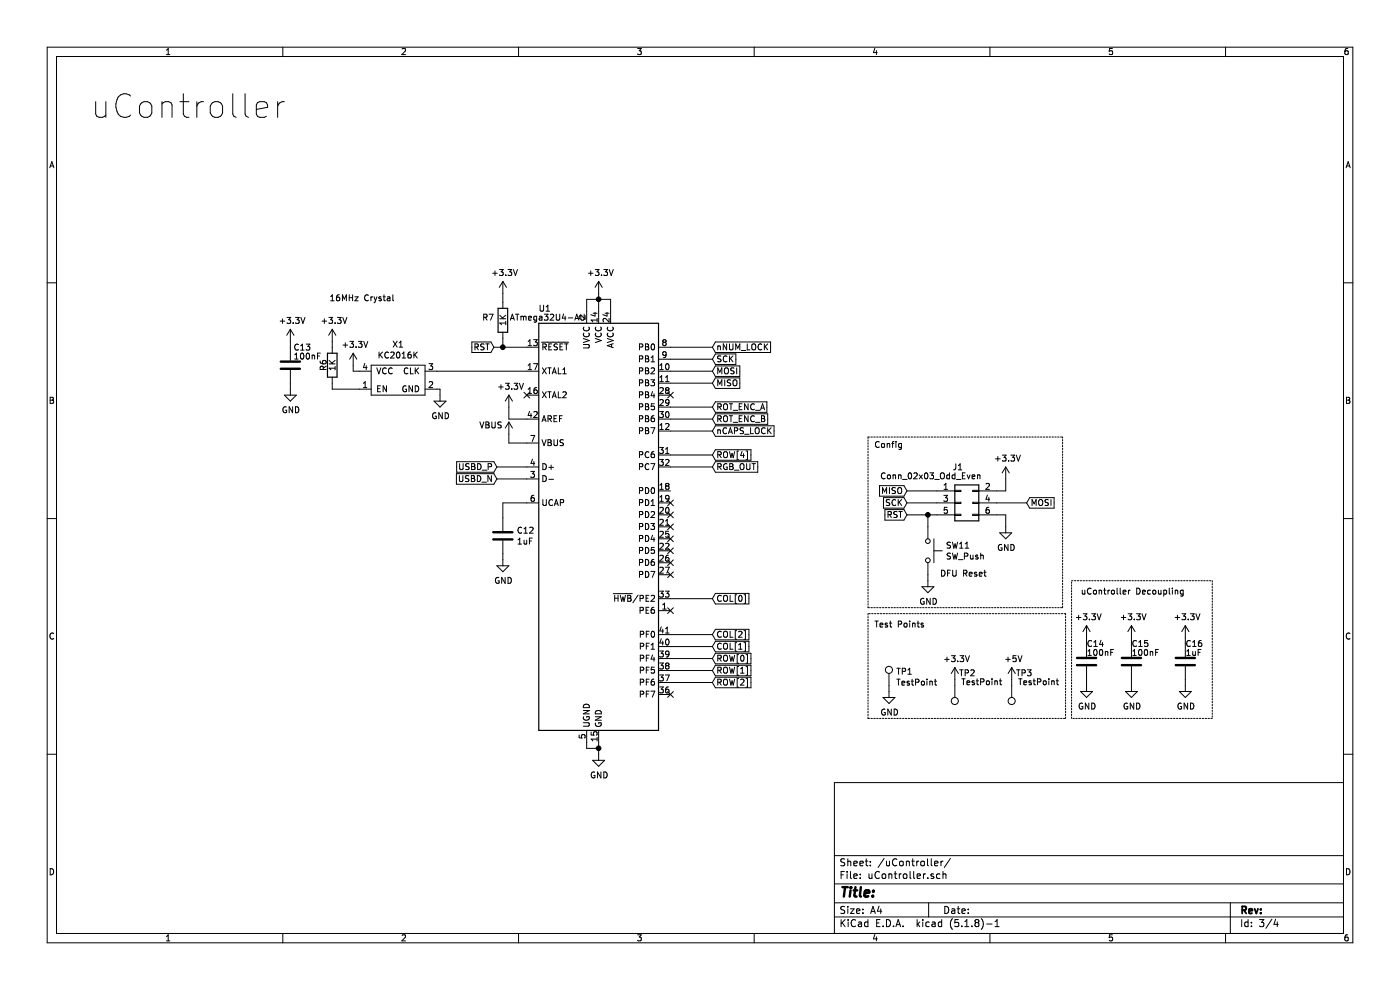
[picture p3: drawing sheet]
EESchema Schematic File Version 4
EELAYER 30 0
EELAYER END
$Descr A4 11693 8268
encoding utf-8
Sheet 3 4
Title ""
Date ""
Rev ""
Comp ""
Comment1 ""
Comment2 ""
Comment3 ""
Comment4 ""
$EndDescr
$Comp
L MCU_Microchip_ATmega:ATmega32U4-AU U?
U 1 1
P 5000 4400
AR Path="/60D69247" Ref="U?"  Part="1" 
AR Path="/60D44BDB/60D69247" Ref="U1"  Part="1" 
F 0 "U1" H 4550 6225 50  0000 C CNN
F 1 "ATmega32U4-AU" H 4575 6150 50  0000 C CNN
F 2 "Package_QFP:TQFP-44_10x10mm_P0.8mm" H 5000 4400 50  0001 C CIN
F 3 "http://ww1.microchip.com/downloads/en/DeviceDoc/Atmel-7766-8-bit-AVR-ATmega16U4-32U4_Datasheet.pdf" H 5000 4400 50  0001 C CNN
	1    5000 4400
	1    0    0    -1  
$EndComp
Wire Wire Line
	4900 2600 4900 2500
Wire Wire Line
	4900 2500 5000 2500
Wire Wire Line
	5000 2600 5000 2500
Connection ~ 5000 2500
Wire Wire Line
	5100 2600 5100 2500
Wire Wire Line
	5100 2500 5000 2500
Wire Wire Line
	5000 2500 5000 2450
Wire Wire Line
	4400 3700 4250 3700
Wire Wire Line
	4250 3700 4250 3625
$Comp
L power:GND #PWR?
U 1 1
P 5000 6300
AR Path="/60D69256" Ref="#PWR?"  Part="1" 
AR Path="/60D44BDB/60D69256" Ref="#PWR0142"  Part="1" 
F 0 "#PWR0142" H 5000 6050 50  0001 C CNN
F 1 "GND" H 5005 6127 50  0000 C CNN
F 2 "" H 5000 6300 50  0001 C CNN
F 3 "" H 5000 6300 50  0001 C CNN
	1    5000 6300
	1    0    0    -1  
$EndComp
Wire Wire Line
	5000 6200 5000 6250
Wire Wire Line
	4900 6200 4900 6250
Wire Wire Line
	4900 6250 5000 6250
Connection ~ 5000 6250
Wire Wire Line
	5000 6250 5000 6300
Text GLabel 5950 5500 2    50   Input ~ 0
ROW[0]
Text GLabel 5950 5600 2    50   Input ~ 0
ROW[1]
Text GLabel 5950 5700 2    50   Input ~ 0
ROW[2]
Text GLabel 5950 5400 2    50   Input ~ 0
COL[1]
Text GLabel 5950 5300 2    50   Input ~ 0
COL[2]
Wire Wire Line
	5600 5700 5950 5700
Wire Wire Line
	5600 5500 5950 5500
Wire Wire Line
	5600 5300 5950 5300
Wire Wire Line
	5600 5400 5950 5400
Wire Wire Line
	4150 3900 4400 3900
Wire Wire Line
	4150 4000 4400 4000
$Comp
L Device:C C?
U 1 1
P 4200 4475
AR Path="/60D6926F" Ref="C?"  Part="1" 
AR Path="/60D44BDB/60D6926F" Ref="C12"  Part="1" 
F 0 "C12" H 4315 4521 50  0000 L CNN
F 1 "1uF" H 4315 4430 50  0000 L CNN
F 2 "Capacitor_smd:C_0603_1608Metric" H 4238 4325 50  0001 C CNN
F 3 "~" H 4200 4475 50  0001 C CNN
	1    4200 4475
	1    0    0    -1  
$EndComp
Wire Wire Line
	4200 4325 4200 4200
Wire Wire Line
	4200 4200 4400 4200
$Comp
L power:GND #PWR?
U 1 1
P 4200 4675
AR Path="/60D69277" Ref="#PWR?"  Part="1" 
AR Path="/60D44BDB/60D69277" Ref="#PWR0143"  Part="1" 
F 0 "#PWR0143" H 4200 4425 50  0001 C CNN
F 1 "GND" H 4205 4502 50  0000 C CNN
F 2 "" H 4200 4675 50  0001 C CNN
F 3 "" H 4200 4675 50  0001 C CNN
	1    4200 4675
	1    0    0    -1  
$EndComp
Wire Wire Line
	4200 4675 4200 4625
$Comp
L Device:R R?
U 1 1
P 4200 2675
AR Path="/60D6927E" Ref="R?"  Part="1" 
AR Path="/60D44BDB/60D6927E" Ref="R7"  Part="1" 
F 0 "R7" H 4025 2700 50  0000 L CNN
F 1 "1K" V 4200 2625 50  0000 L CNN
F 2 "resistor_smd:R_0603_1608Metric" V 4130 2675 50  0001 C CNN
F 3 "~" H 4200 2675 50  0001 C CNN
	1    4200 2675
	1    0    0    -1  
$EndComp
Wire Wire Line
	4200 2825 4200 2900
Wire Wire Line
	4200 2900 4400 2900
Wire Wire Line
	4200 2525 4200 2450
Text GLabel 5950 3400 2    50   Input ~ 0
ROT_ENC_A
Text GLabel 5950 3500 2    50   Input ~ 0
ROT_ENC_B
Wire Wire Line
	5600 3400 5950 3400
Wire Wire Line
	5600 3500 5950 3500
Text Notes 750  1000 0    197  ~ 0
uController
NoConn ~ 4400 3300
$Comp
L Device:R R?
U 1 1
P 2775 3050
AR Path="/60D6928E" Ref="R?"  Part="1" 
AR Path="/60D44BDB/60D6928E" Ref="R6"  Part="1" 
F 0 "R6" V 2700 3050 50  0000 C CNN
F 1 "1K" V 2775 3050 50  0000 C CNN
F 2 "resistor_smd:R_0603_1608Metric" V 2705 3050 50  0001 C CNN
F 3 "~" H 2775 3050 50  0001 C CNN
	1    2775 3050
	1    0    0    1   
$EndComp
Wire Wire Line
	2950 3100 2950 3050
Wire Wire Line
	3675 3300 3675 3250
Wire Wire Line
	2775 2850 2775 2900
Wire Wire Line
	3650 3100 4400 3100
Text GLabel 8575 4200 2    50   Input ~ 0
MOSI
$Comp
L power:GND #PWR?
U 1 1
P 3675 3300
AR Path="/60D6929B" Ref="#PWR?"  Part="1" 
AR Path="/60D44BDB/60D6929B" Ref="#PWR0144"  Part="1" 
F 0 "#PWR0144" H 3675 3050 50  0001 C CNN
F 1 "GND" H 3680 3127 50  0000 C CNN
F 2 "" H 3675 3300 50  0001 C CNN
F 3 "" H 3675 3300 50  0001 C CNN
	1    3675 3300
	1    0    0    -1  
$EndComp
Text GLabel 5950 3200 2    50   Input ~ 0
MISO
Text GLabel 5950 3000 2    50   Input ~ 0
SCK
Text GLabel 5950 3100 2    50   Input ~ 0
MOSI
Wire Wire Line
	5950 3000 5600 3000
Wire Wire Line
	5600 3100 5950 3100
Wire Wire Line
	5950 3200 5600 3200
Text GLabel 4125 2900 0    50   Input ~ 0
RST
Wire Wire Line
	4125 2900 4200 2900
Connection ~ 4200 2900
Wire Wire Line
	8400 4100 8400 4000
Wire Wire Line
	8325 4100 8400 4100
Wire Wire Line
	8400 4300 8325 4300
$Comp
L power:GND #PWR?
U 1 1
P 8400 4400
AR Path="/60D692AD" Ref="#PWR?"  Part="1" 
AR Path="/60D44BDB/60D692AD" Ref="#PWR0145"  Part="1" 
F 0 "#PWR0145" H 8400 4150 50  0001 C CNN
F 1 "GND" H 8405 4227 50  0000 C CNN
F 2 "" H 8400 4400 50  0001 C CNN
F 3 "" H 8400 4400 50  0001 C CNN
	1    8400 4400
	1    0    0    -1  
$EndComp
Wire Wire Line
	8575 4200 8325 4200
Wire Wire Line
	7575 4100 7825 4100
Wire Wire Line
	7575 4200 7825 4200
Wire Wire Line
	7575 4300 7750 4300
Text GLabel 7575 4300 0    50   Input ~ 0
RST
Text GLabel 7575 4200 0    50   Input ~ 0
SCK
Text GLabel 7575 4100 0    50   Input ~ 0
MISO
$Comp
L Connector_Generic:Conn_02x03_Odd_Even J?
U 1 1
P 8025 4200
AR Path="/60D692BA" Ref="J?"  Part="1" 
AR Path="/60D44BDB/60D692BA" Ref="J1"  Part="1" 
F 0 "J1" H 8000 4500 50  0000 C CNN
F 1 "Conn_02x03_Odd_Even" H 7775 4425 50  0000 C CNN
F 2 "Connector_PinHeader_2.54mm:PinHeader_2x03_P2.54mm_Vertical_SMD" H 8025 4200 50  0001 C CNN
F 3 "~" H 8025 4200 50  0001 C CNN
	1    8025 4200
	1    0    0    -1  
$EndComp
Text Notes 7300 3750 0    50   ~ 0
Config
Wire Notes Line
	7250 3650 8875 3650
Text GLabel 5950 5000 2    50   Input ~ 0
COL[0]
Wire Wire Line
	5600 5600 5950 5600
$Comp
L power:VBUS #PWR?
U 1 1
P 4250 3625
AR Path="/60D692D1" Ref="#PWR?"  Part="1" 
AR Path="/60D44BDB/60D692D1" Ref="#PWR0146"  Part="1" 
F 0 "#PWR0146" H 4250 3475 50  0001 C CNN
F 1 "VBUS" H 4100 3700 50  0000 C CNN
F 2 "" H 4250 3625 50  0001 C CNN
F 3 "" H 4250 3625 50  0001 C CNN
	1    4250 3625
	1    0    0    -1  
$EndComp
NoConn ~ 5600 3300
NoConn ~ 5600 4200
NoConn ~ 5600 4300
NoConn ~ 5600 4400
NoConn ~ 5600 4500
NoConn ~ 5600 4600
NoConn ~ 5600 4700
NoConn ~ 5600 4800
Wire Wire Line
	5600 2900 5950 2900
Wire Wire Line
	8400 4400 8400 4300
Wire Wire Line
	4400 3500 4250 3500
Wire Wire Line
	4250 3400 4250 3500
$Comp
L power:+3.3V #PWR?
U 1 1
P 2775 2850
AR Path="/60D692E9" Ref="#PWR?"  Part="1" 
AR Path="/60D44BDB/60D692E9" Ref="#PWR0147"  Part="1" 
F 0 "#PWR0147" H 2775 2700 50  0001 C CNN
F 1 "+3.3V" H 2790 3023 50  0000 C CNN
F 2 "" H 2775 2850 50  0001 C CNN
F 3 "" H 2775 2850 50  0001 C CNN
	1    2775 2850
	1    0    0    -1  
$EndComp
$Comp
L power:+3.3V #PWR?
U 1 1
P 2950 3050
AR Path="/60D692EF" Ref="#PWR?"  Part="1" 
AR Path="/60D44BDB/60D692EF" Ref="#PWR0148"  Part="1" 
F 0 "#PWR0148" H 2950 2900 50  0001 C CNN
F 1 "+3.3V" H 2965 3223 50  0000 C CNN
F 2 "" H 2950 3050 50  0001 C CNN
F 3 "" H 2950 3050 50  0001 C CNN
	1    2950 3050
	1    0    0    -1  
$EndComp
$Comp
L power:+3.3V #PWR?
U 1 1
P 4200 2450
AR Path="/60D692F5" Ref="#PWR?"  Part="1" 
AR Path="/60D44BDB/60D692F5" Ref="#PWR0149"  Part="1" 
F 0 "#PWR0149" H 4200 2300 50  0001 C CNN
F 1 "+3.3V" H 4215 2623 50  0000 C CNN
F 2 "" H 4200 2450 50  0001 C CNN
F 3 "" H 4200 2450 50  0001 C CNN
	1    4200 2450
	1    0    0    -1  
$EndComp
$Comp
L power:+3.3V #PWR?
U 1 1
P 5000 2450
AR Path="/60D692FB" Ref="#PWR?"  Part="1" 
AR Path="/60D44BDB/60D692FB" Ref="#PWR0150"  Part="1" 
F 0 "#PWR0150" H 5000 2300 50  0001 C CNN
F 1 "+3.3V" H 5015 2623 50  0000 C CNN
F 2 "" H 5000 2450 50  0001 C CNN
F 3 "" H 5000 2450 50  0001 C CNN
	1    5000 2450
	1    0    0    -1  
$EndComp
$Comp
L power:+3.3V #PWR?
U 1 1
P 4250 3400
AR Path="/60D69301" Ref="#PWR?"  Part="1" 
AR Path="/60D44BDB/60D69301" Ref="#PWR0151"  Part="1" 
F 0 "#PWR0151" H 4250 3250 50  0001 C CNN
F 1 "+3.3V" H 4265 3573 50  0000 C CNN
F 2 "" H 4250 3400 50  0001 C CNN
F 3 "" H 4250 3400 50  0001 C CNN
	1    4250 3400
	1    0    0    -1  
$EndComp
$Comp
L power:+3.3V #PWR?
U 1 1
P 8400 4000
AR Path="/60D69307" Ref="#PWR?"  Part="1" 
AR Path="/60D44BDB/60D69307" Ref="#PWR0152"  Part="1" 
F 0 "#PWR0152" H 8400 3850 50  0001 C CNN
F 1 "+3.3V" H 8415 4173 50  0000 C CNN
F 2 "" H 8400 4000 50  0001 C CNN
F 3 "" H 8400 4000 50  0001 C CNN
	1    8400 4000
	1    0    0    -1  
$EndComp
$Comp
L power:+5V #PWR?
U 1 1
P 8450 5675
AR Path="/60D71BCE" Ref="#PWR?"  Part="1" 
AR Path="/60D44BDB/60D71BCE" Ref="#PWR0153"  Part="1" 
F 0 "#PWR0153" H 8450 5525 50  0001 C CNN
F 1 "+5V" H 8465 5848 50  0000 C CNN
F 2 "" H 8450 5675 50  0001 C CNN
F 3 "" H 8450 5675 50  0001 C CNN
	1    8450 5675
	1    0    0    -1  
$EndComp
Text Notes 9025 4975 0    50   ~ 0
uController Decoupling
Wire Wire Line
	8450 5675 8450 5725
Wire Wire Line
	9450 5375 9450 5325
Wire Wire Line
	9450 5675 9450 5725
$Comp
L power:GND #PWR?
U 1 1
P 9450 5725
AR Path="/60D71BE2" Ref="#PWR?"  Part="1" 
AR Path="/60D44BDB/60D71BE2" Ref="#PWR0154"  Part="1" 
F 0 "#PWR0154" H 9450 5475 50  0001 C CNN
F 1 "GND" H 9455 5552 50  0000 C CNN
F 2 "" H 9450 5725 50  0001 C CNN
F 3 "" H 9450 5725 50  0001 C CNN
	1    9450 5725
	1    0    0    -1  
$EndComp
$Comp
L Device:C C?
U 1 1
P 9450 5525
AR Path="/60D71BE8" Ref="C?"  Part="1" 
AR Path="/60D44BDB/60D71BE8" Ref="C15"  Part="1" 
F 0 "C15" H 9450 5675 50  0000 L CNN
F 1 "100nF" H 9450 5600 50  0000 L CNN
F 2 "Capacitor_smd:C_0603_1608Metric" H 9488 5375 50  0001 C CNN
F 3 "~" H 9450 5525 50  0001 C CNN
	1    9450 5525
	1    0    0    -1  
$EndComp
Wire Wire Line
	9075 5375 9075 5325
Wire Wire Line
	9075 5675 9075 5725
$Comp
L power:GND #PWR?
U 1 1
P 9075 5725
AR Path="/60D71BF0" Ref="#PWR?"  Part="1" 
AR Path="/60D44BDB/60D71BF0" Ref="#PWR0155"  Part="1" 
F 0 "#PWR0155" H 9075 5475 50  0001 C CNN
F 1 "GND" H 9080 5552 50  0000 C CNN
F 2 "" H 9075 5725 50  0001 C CNN
F 3 "" H 9075 5725 50  0001 C CNN
	1    9075 5725
	1    0    0    -1  
$EndComp
$Comp
L Device:C C?
U 1 1
P 9075 5525
AR Path="/60D71BF6" Ref="C?"  Part="1" 
AR Path="/60D44BDB/60D71BF6" Ref="C14"  Part="1" 
F 0 "C14" H 9075 5675 50  0000 L CNN
F 1 "100nF" H 9075 5600 50  0000 L CNN
F 2 "Capacitor_smd:C_0603_1608Metric" H 9113 5375 50  0001 C CNN
F 3 "~" H 9075 5525 50  0001 C CNN
	1    9075 5525
	1    0    0    -1  
$EndComp
Wire Wire Line
	2425 2900 2425 2850
Wire Wire Line
	2425 3200 2425 3250
$Comp
L power:GND #PWR?
U 1 1
P 2425 3250
AR Path="/60D71BFE" Ref="#PWR?"  Part="1" 
AR Path="/60D44BDB/60D71BFE" Ref="#PWR0156"  Part="1" 
F 0 "#PWR0156" H 2425 3000 50  0001 C CNN
F 1 "GND" H 2430 3077 50  0000 C CNN
F 2 "" H 2425 3250 50  0001 C CNN
F 3 "" H 2425 3250 50  0001 C CNN
	1    2425 3250
	1    0    0    -1  
$EndComp
$Comp
L Device:C C?
U 1 1
P 2425 3050
AR Path="/60D71C04" Ref="C?"  Part="1" 
AR Path="/60D44BDB/60D71C04" Ref="C13"  Part="1" 
F 0 "C13" H 2450 3200 50  0000 L CNN
F 1 "100nF" H 2450 3125 50  0000 L CNN
F 2 "Capacitor_smd:C_0603_1608Metric" H 2463 2900 50  0001 C CNN
F 3 "~" H 2425 3050 50  0001 C CNN
	1    2425 3050
	1    0    0    -1  
$EndComp
Wire Wire Line
	7425 5725 7425 5775
$Comp
L power:GND #PWR?
U 1 1
P 7425 5775
AR Path="/60D71C20" Ref="#PWR?"  Part="1" 
AR Path="/60D44BDB/60D71C20" Ref="#PWR0158"  Part="1" 
F 0 "#PWR0158" H 7425 5525 50  0001 C CNN
F 1 "GND" H 7430 5602 50  0000 C CNN
F 2 "" H 7425 5775 50  0001 C CNN
F 3 "" H 7425 5775 50  0001 C CNN
	1    7425 5775
	1    0    0    -1  
$EndComp
$Comp
L Connector:TestPoint TP?
U 1 1
P 8450 5725
AR Path="/60D71C26" Ref="TP?"  Part="1" 
AR Path="/60D44BDB/60D71C26" Ref="TP3"  Part="1" 
F 0 "TP3" H 8275 5625 50  0000 L CNN
F 1 "TestPoint" H 8050 5700 50  0000 L CNN
F 2 "TestPoint:TestPoint_Pad_D1.0mm" H 8650 5725 50  0001 C CNN
F 3 "~" H 8650 5725 50  0001 C CNN
	1    8450 5725
	-1   0    0    1   
$EndComp
$Comp
L Connector:TestPoint TP?
U 1 1
P 7425 5725
AR Path="/60D71C2C" Ref="TP?"  Part="1" 
AR Path="/60D44BDB/60D71C2C" Ref="TP1"  Part="1" 
F 0 "TP1" H 7483 5843 50  0000 L CNN
F 1 "TestPoint" H 7483 5752 50  0000 L CNN
F 2 "TestPoint:TestPoint_Pad_D1.0mm" H 7625 5725 50  0001 C CNN
F 3 "~" H 7625 5725 50  0001 C CNN
	1    7425 5725
	1    0    0    -1  
$EndComp
Wire Wire Line
	9900 5375 9900 5325
Wire Wire Line
	9900 5675 9900 5725
$Comp
L power:GND #PWR?
U 1 1
P 9900 5725
AR Path="/60D71C6A" Ref="#PWR?"  Part="1" 
AR Path="/60D44BDB/60D71C6A" Ref="#PWR0159"  Part="1" 
F 0 "#PWR0159" H 9900 5475 50  0001 C CNN
F 1 "GND" H 9905 5552 50  0000 C CNN
F 2 "" H 9900 5725 50  0001 C CNN
F 3 "" H 9900 5725 50  0001 C CNN
	1    9900 5725
	1    0    0    -1  
$EndComp
$Comp
L Device:C C?
U 1 1
P 9900 5525
AR Path="/60D71C70" Ref="C?"  Part="1" 
AR Path="/60D44BDB/60D71C70" Ref="C16"  Part="1" 
F 0 "C16" H 9900 5675 50  0000 L CNN
F 1 "1uF" H 9900 5600 50  0000 L CNN
F 2 "Capacitor_smd:C_0603_1608Metric" H 9938 5375 50  0001 C CNN
F 3 "~" H 9900 5525 50  0001 C CNN
	1    9900 5525
	1    0    0    -1  
$EndComp
$Comp
L power:+3.3V #PWR?
U 1 1
P 2425 2850
AR Path="/60D71C76" Ref="#PWR?"  Part="1" 
AR Path="/60D44BDB/60D71C76" Ref="#PWR0160"  Part="1" 
F 0 "#PWR0160" H 2425 2700 50  0001 C CNN
F 1 "+3.3V" H 2440 3023 50  0000 C CNN
F 2 "" H 2425 2850 50  0001 C CNN
F 3 "" H 2425 2850 50  0001 C CNN
	1    2425 2850
	1    0    0    -1  
$EndComp
$Comp
L power:+3.3V #PWR?
U 1 1
P 9075 5325
AR Path="/60D71C7C" Ref="#PWR?"  Part="1" 
AR Path="/60D44BDB/60D71C7C" Ref="#PWR0161"  Part="1" 
F 0 "#PWR0161" H 9075 5175 50  0001 C CNN
F 1 "+3.3V" H 9090 5498 50  0000 C CNN
F 2 "" H 9075 5325 50  0001 C CNN
F 3 "" H 9075 5325 50  0001 C CNN
	1    9075 5325
	1    0    0    -1  
$EndComp
$Comp
L power:+3.3V #PWR?
U 1 1
P 9450 5325
AR Path="/60D71C82" Ref="#PWR?"  Part="1" 
AR Path="/60D44BDB/60D71C82" Ref="#PWR0162"  Part="1" 
F 0 "#PWR0162" H 9450 5175 50  0001 C CNN
F 1 "+3.3V" H 9465 5498 50  0000 C CNN
F 2 "" H 9450 5325 50  0001 C CNN
F 3 "" H 9450 5325 50  0001 C CNN
	1    9450 5325
	1    0    0    -1  
$EndComp
$Comp
L power:+3.3V #PWR?
U 1 1
P 9900 5325
AR Path="/60D71C88" Ref="#PWR?"  Part="1" 
AR Path="/60D44BDB/60D71C88" Ref="#PWR0163"  Part="1" 
F 0 "#PWR0163" H 9900 5175 50  0001 C CNN
F 1 "+3.3V" H 9915 5498 50  0000 C CNN
F 2 "" H 9900 5325 50  0001 C CNN
F 3 "" H 9900 5325 50  0001 C CNN
	1    9900 5325
	1    0    0    -1  
$EndComp
Wire Wire Line
	7975 5675 7975 5725
$Comp
L Connector:TestPoint TP?
U 1 1
P 7975 5725
AR Path="/60D71C8F" Ref="TP?"  Part="1" 
AR Path="/60D44BDB/60D71C8F" Ref="TP2"  Part="1" 
F 0 "TP2" H 7800 5625 50  0000 L CNN
F 1 "TestPoint" H 7575 5700 50  0000 L CNN
F 2 "TestPoint:TestPoint_Pad_D1.0mm" H 8175 5725 50  0001 C CNN
F 3 "~" H 8175 5725 50  0001 C CNN
	1    7975 5725
	-1   0    0    1   
$EndComp
$Comp
L power:+3.3V #PWR?
U 1 1
P 7975 5675
AR Path="/60D71C9B" Ref="#PWR?"  Part="1" 
AR Path="/60D44BDB/60D71C9B" Ref="#PWR0165"  Part="1" 
F 0 "#PWR0165" H 7975 5525 50  0001 C CNN
F 1 "+3.3V" H 7990 5848 50  0000 C CNN
F 2 "" H 7975 5675 50  0001 C CNN
F 3 "" H 7975 5675 50  0001 C CNN
	1    7975 5675
	1    0    0    -1  
$EndComp
Text Notes 7300 5250 0    50   ~ 0
Test Points
Text GLabel 5950 2900 2    50   Input ~ 0
nNUM_LOCK
Text GLabel 5950 3600 2    50   Input ~ 0
nCAPS_LOCK
$Comp
L custom_parts_library:KC2016K X1
U 1 1
P 3300 3150
F 0 "X1" H 3325 3425 50  0000 C CNN
F 1 "KC2016K" H 3325 3334 50  0000 C CNN
F 2 "custom_footprint_library:KC2016K" H 3030 3300 50  0001 C CNN
F 3 "" H 3030 3300 50  0001 C CNN
	1    3300 3150
	1    0    0    -1  
$EndComp
Wire Wire Line
	3650 3250 3675 3250
Wire Wire Line
	2775 3200 2775 3250
Wire Wire Line
	2775 3250 3000 3250
Wire Wire Line
	3000 3100 2950 3100
Wire Wire Line
	5950 5000 5600 5000
Text GLabel 4150 4000 0    50   Input ~ 0
USBD_N
Text GLabel 4150 3900 0    50   Input ~ 0
USBD_P
Wire Wire Line
	5950 3600 5600 3600
NoConn ~ 5600 5800
$Comp
L Switch:SW_Push SW11
U 1 1
P 7750 4600
F 0 "SW11" V 7704 4748 50  0000 L CNN
F 1 "SW_Push" V 7795 4748 50  0000 L CNN
F 2 "button_switch_smd:SW_SPST_B3U-1000P" H 7750 4800 50  0001 C CNN
F 3 "~" H 7750 4800 50  0001 C CNN
	1    7750 4600
	0    1    1    0   
$EndComp
$Comp
L power:GND #PWR?
U 1 1
P 7750 4850
AR Path="/60E5EC7B" Ref="#PWR?"  Part="1" 
AR Path="/60D44BDB/60E5EC7B" Ref="#PWR0168"  Part="1" 
F 0 "#PWR0168" H 7750 4600 50  0001 C CNN
F 1 "GND" H 7755 4677 50  0000 C CNN
F 2 "" H 7750 4850 50  0001 C CNN
F 3 "" H 7750 4850 50  0001 C CNN
	1    7750 4850
	1    0    0    -1  
$EndComp
Wire Wire Line
	7750 4850 7750 4800
Wire Wire Line
	7750 4400 7750 4300
Connection ~ 7750 4300
Wire Wire Line
	7750 4300 7825 4300
Wire Notes Line
	7250 3650 7250 5075
Wire Notes Line
	7250 5075 8875 5075
Wire Notes Line
	8875 5075 8875 3650
Text GLabel 5950 3800 2    50   Input ~ 0
ROW[4]
Wire Wire Line
	5950 3800 5600 3800
Text GLabel 5950 3900 2    50   Input ~ 0
RGB_OUT
Wire Wire Line
	5950 3900 5600 3900
Text Notes 2750 2525 0    50   ~ 0
16MHz Crystal
Text Notes 7850 4825 0    50   ~ 0
DFU Reset
NoConn ~ 5600 5100
Wire Notes Line
	8950 4850 10125 4850
Wire Notes Line
	10125 4850 10125 6000
Wire Notes Line
	7250 5125 7250 6000
Wire Notes Line
	7250 6000 8900 6000
Wire Notes Line
	8900 6000 8900 5125
Wire Notes Line
	8900 5125 7250 5125
Wire Notes Line
	8950 6000 8950 4850
Wire Notes Line
	10125 6000 8950 6000
$EndSCHEMATC
